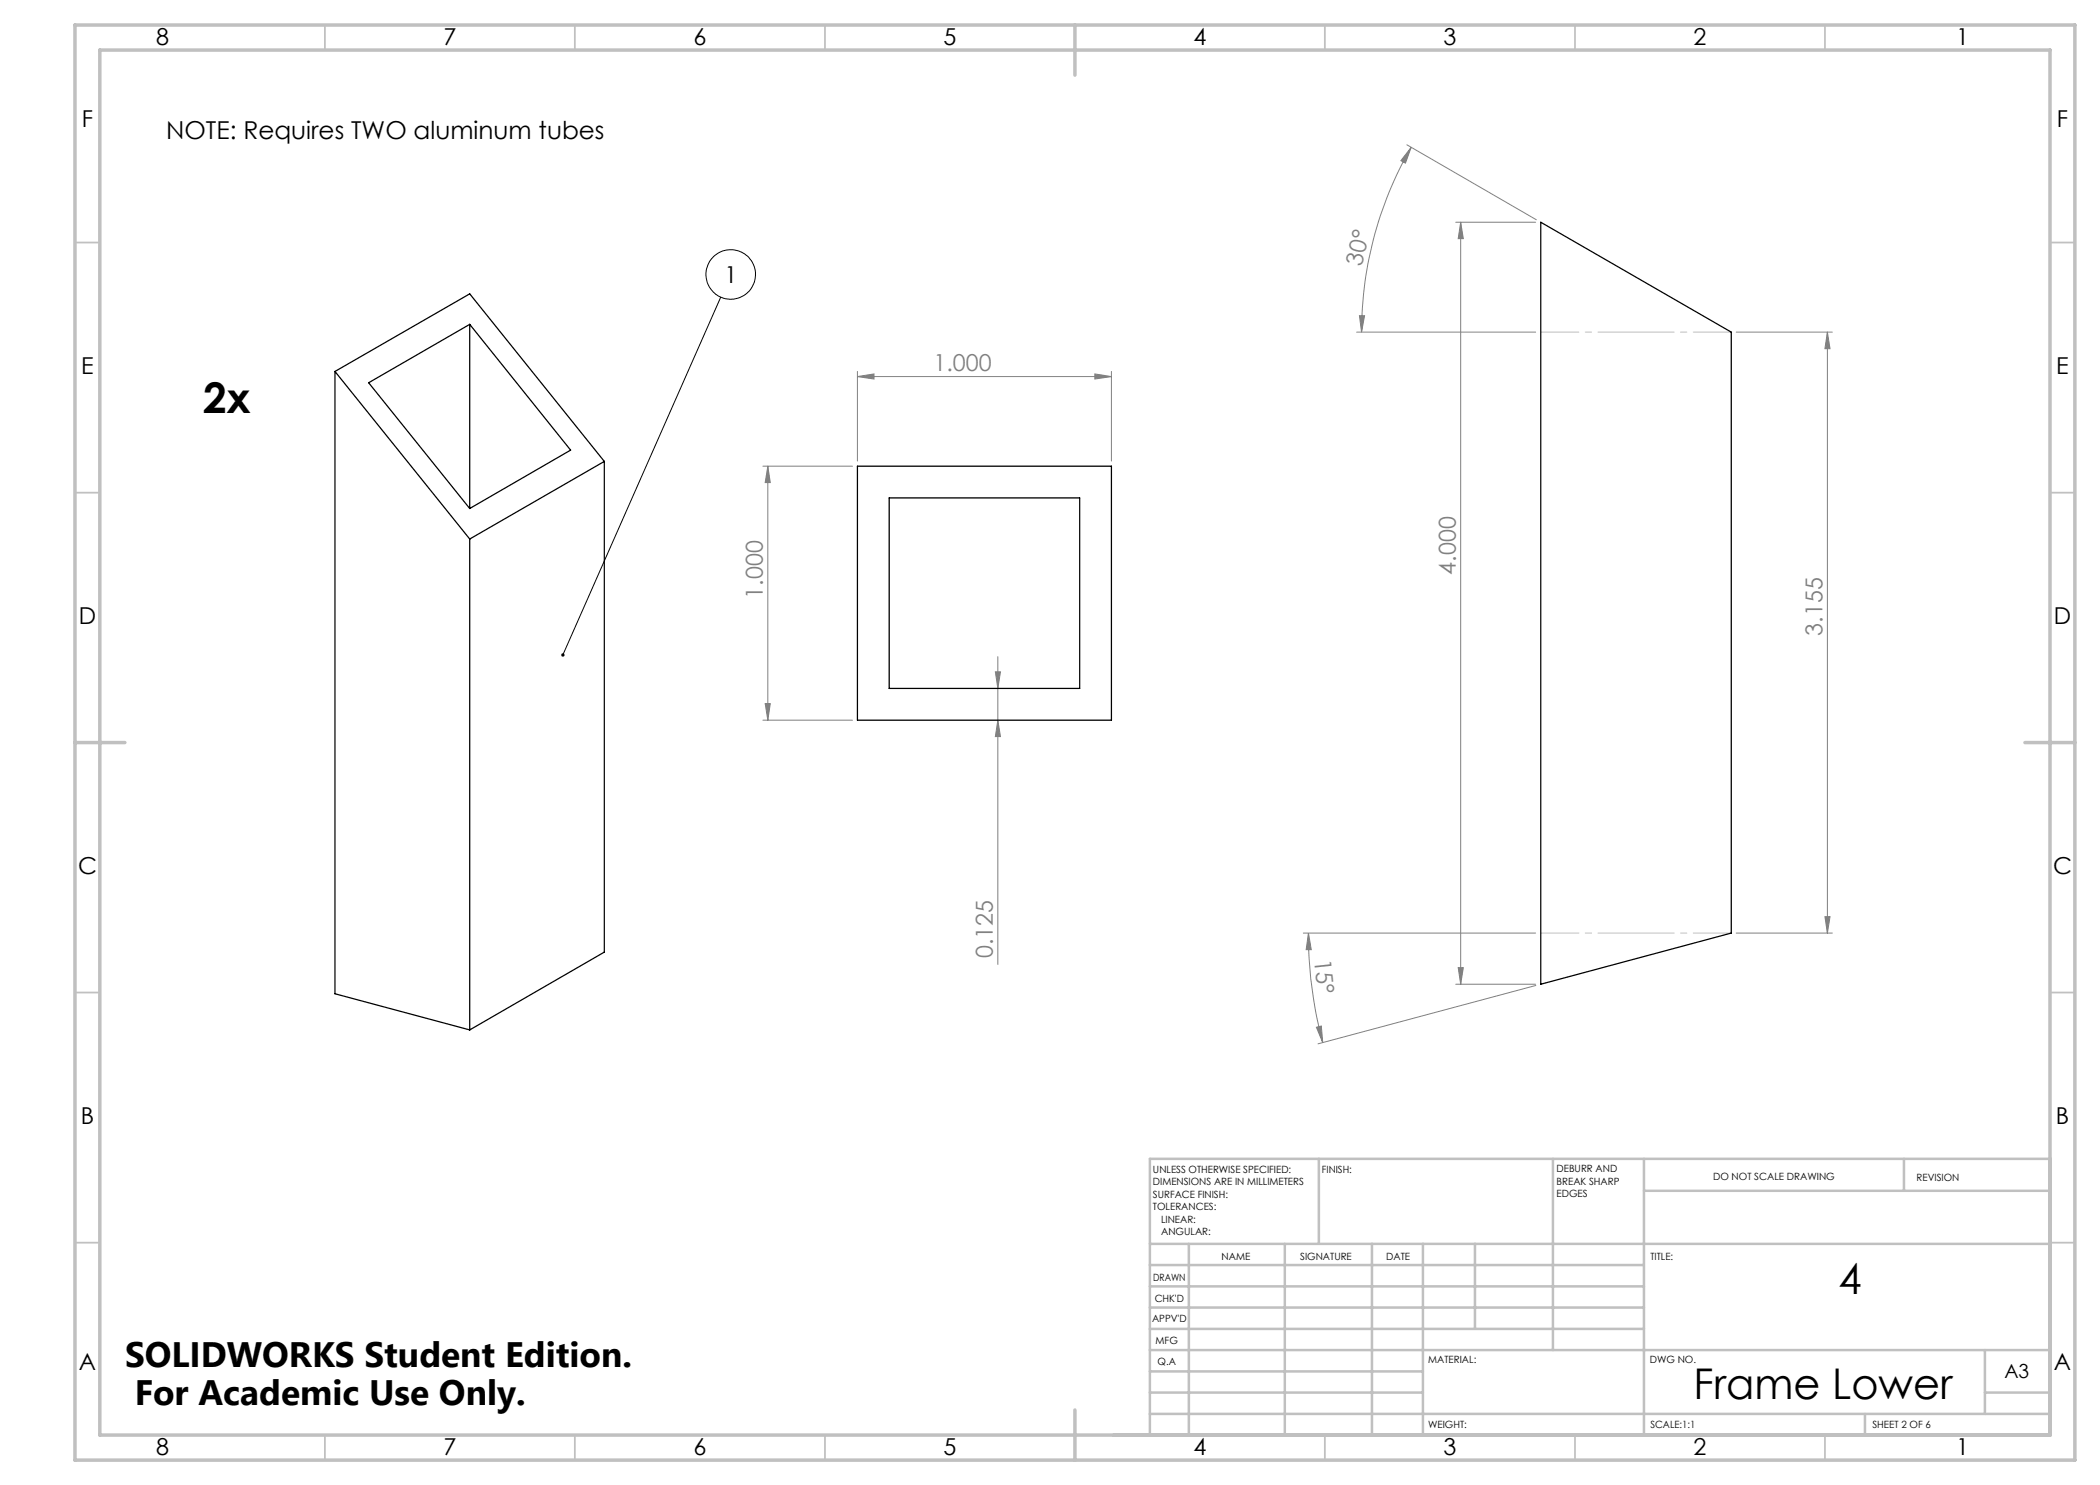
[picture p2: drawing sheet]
<svg xmlns="http://www.w3.org/2000/svg" width="420mm" height="297mm" viewBox="0 0 420 297" stroke-linecap="round" stroke-linejoin="round" font-family="sans-serif">
<g fill="none" stroke="#000" stroke-width=".2">
<path d="M144.1 59.4l-31.5 71.6"/>
<circle cx="146.2" cy="54.9" r="5"/>
</g>
<g fill="none" stroke="#808080" stroke-width=".2">
<path d="M281.4 29l25.9 15M282.2 29.5l-1.1 3.1-.9-.5zM282.2 29.5a73.7 73.7 0 0 0-9.9 36.9M291.1 44.4h16M292.1 44.4l.6 3.3h-1.1zM292.1 44.4v152.4M171.5 75.3l3.3-.5v1zM171.5 74.3v17.9M171.5 75.3h50.8M219 74.8l3.3 .5-3.3 .5zM222.3 74.3v17.9M271.3 66.4h35.8"/>
<path d="M271.9 63.1h1l-.6 3.3zM347.2 66.4h19.3M365.5 66.4v120.2M365.5 66.4l.5 3.3h-1zM152.6 93.2h17.9M153.6 93.2v50.8M153.6 93.2l.5 3.3h-1.1zM199.1 134.4h1l-.5 3.3zM199.6 131.3v61.6M152.6 144h17.9M153 140.7h1.1l-.5 3.3zM199.6 144l.5 3.3h-1z"/>
<path d="M260.7 186.6h46.4M261.7 186.6l.6 3.3h-1.1zM261.7 186.6a85.2 85.2 0 0 0 2.8 21.9M291.1 196.8h16M291.6 193.5h1.1l-.6 3.3zM307.2 197.1l-43.6 11.7M347.2 186.6h19.3M365 183.3h1l-.5 3.3zM263.3 205.5l1-.3 .2 3.3z"/>
</g>
<path d="M346.3 66.4h-38.1M346.3 186.6h-38.1" fill="none" stroke="#c0c0c0" stroke-width=".2" stroke-dasharray="15.2 1.3 1.3 1.3" stroke-dashoffset="7.6"/>
<g fill="none" stroke="#c0c0c0" stroke-width=".35">
<path d="M65 5v5M115 5v5M165 5v5M265 5v5M315 5v5M365 5v5M15 48.5h5M410 48.5h5M15 98.5h5M410 98.5h5M15 198.5h5M410 198.5h5"/>
<path d="M15 248.5h5M410 248.5h5M65 287v5M115 287v5M165 287v5M265 287v5M315 287v5M365 287v5"/>
</g>
<g fill="none" stroke="#c0c0c0" stroke-width=".5">
<path d="M263.8 231.8v17M310.6 231.8v38.2M328.8 231.8v55.2M328.8 238.2h81.2M380.8 231.8v6.4M410 231.8h-180v55.2M230 248.8h180M230 257.3h98.8M230 253h98.8M237.8 248.8v38.2M257 248.8v38.2M274.4 248.8v38.2"/>
<path d="M284.6 248.8v38.2M295 248.8v17M230 265.8h98.8M230 261.5h98.8M230 278.5h54.6M230 274.3h54.6M230 270h180M397 278.5h13M397 270v12.8M230 282.8h180M373 282.8v4.2"/>
</g>
<path d="M15 5h400v287h-400zM20 10h390v277h-390zM215 5v10M15 148.5h10M405 148.5h10M215 282v10" fill="none" stroke="#c0c0c0" stroke-width=".7"/>
<path d="M112.4 130.7a.33 .33 0 0 1 .5 .3 .33 .33 0 0 1-.5 .3l.2-.3-.2 .3-.1-.2z" fill="#000"/>
<g fill="#808080">
<path d="M282.2 29.5l-1.1 3.1-.9-.5zM271.9 63.1h1l-.6 3.3z"/>
<path d="M261.7 186.6l.6 3.3h-1.1zM263.3 205.5l1-.3 .2 3.3z"/>
<path d="M219 74.8l3.3 .5-3.3 .5zM171.5 75.3l3.3-.5v1z"/>
<path d="M365.5 66.4l.5 3.3h-1zM365 183.3h1l-.5 3.3zM153.6 93.2l.5 3.3h-1.1zM153 140.7h1.1l-.5 3.3zM199.1 134.4h1l-.5 3.3zM199.6 144l.5 3.3h-1z"/>
<path d="M292.1 44.4l.6 3.3h-1.1zM291.6 193.5h1.1l-.6 3.3z"/>
</g>
<path d="M308.2 44.4l38.1 22v120.2l-38.1 10.2zM67 74.3l26.9 33.5M67 74.3l26.9-15.5 27 33.5M67 74.3v124.5l26.9 7.2M93.9 64.9l-20.2 11.6 20.2 25.2M93.9 64.9l20.2 25.1-20.2 11.7M93.9 64.9v36.8M120.9 92.3l-27 15.5M120.9 92.3v98.1l-27 15.6M171.5 93.2h50.8v50.8h-50.8zM177.8 99.6h38.1v38.1h-38.1zM93.9 107.8v98.2" fill="none" stroke="#000" stroke-width=".25"/>
<g font-size="8.5">
<text x="40.6" y="82.7">2x</text>
<text x="367.7" y="258.8">4</text>
<text x="338.7" y="279.7">Frame Lower</text>
</g>
<g font-size="7.1">
<text x="25" y="273.3">SOLIDWORKS Student Edition.</text>
<text x="26.9" y="281">For Academic Use Only.</text>
</g>
<text font-size="4.9" x="33.2" y="27.8">NOTE: Requires TWO aluminum tubes</text>
<g font-size="4.7">
<text x="31.2" y="9">8</text>
<text x="88.7" y="9">7</text>
<text x="138.7" y="9">6</text>
<text x="188.7" y="9">5</text>
<text x="238.7" y="9">4</text>
<text x="288.7" y="9">3</text>
<text x="338.7" y="9">2</text>
<text x="391.2" y="9">1</text>
<text x="16.4" y="25.5">F</text>
<text x="411.4" y="25.5">F</text>
<text x="144.9" y="56.6">1</text>
<text x="16.3" y="74.7">E</text>
<text x="411.2" y="74.7">E</text>
<text x="15.8" y="124.7">D</text>
<text x="410.8" y="124.7">D</text>
<text x="15.6" y="174.7">C</text>
<text x="410.6" y="174.7">C</text>
<text x="16.2" y="224.7">B</text>
<text x="411.2" y="224.7">B</text>
<text x="15.8" y="274">A</text>
<text x="410.8" y="274">A</text>
<text x="31.2" y="291">8</text>
<text x="88.7" y="291">7</text>
<text x="138.7" y="291">6</text>
<text x="188.7" y="291">5</text>
<text x="238.7" y="291">4</text>
<text x="288.7" y="291">3</text>
<text x="338.7" y="291">2</text>
<text x="391.2" y="291">1</text>
</g>
<g font-size="4.7" fill="#808080">
<text x="272.4" y="53.3" transform="rotate(-77 272.4 53.3)">30°</text>
<text x="186.7" y="74.3">1.000</text>
<text x="152.6" y="119.7" transform="rotate(-90 152.6 119.7)">1.000</text>
<text x="291.1" y="114.9" transform="rotate(-90 291.1 114.9)">4.000</text>
<text x="364.5" y="127.1" transform="rotate(-90 364.5 127.1)">3.155</text>
<text x="198.6" y="191.6" transform="rotate(-90 198.6 191.6)">0.125</text>
<text x="262.8" y="191.9" transform="rotate(84 262.8 191.9)">15°</text>
</g>
<text font-size="3.9" x="400.9" y="275.5">A3</text>
<g font-size="2">
<text x="230.6" y="234.6">UNLESS OTHERWISE SPECIFIED:</text>
<text x="230.6" y="237.1">DIMENSIONS ARE IN MILLIMETERS</text>
<text x="230.6" y="239.6">SURFACE FINISH:</text>
<text x="264.4" y="234.6">FINISH:</text>
<text x="311.3" y="234.5">DEBURR AND</text>
<text x="311.3" y="237">BREAK SHARP</text>
<text x="311.3" y="239.5">EDGES</text>
<text x="342.6" y="236">DO NOT SCALE DRAWING</text>
<text x="383.3" y="236.2">REVISION</text>
<text x="230.6" y="242.1">TOLERANCES:</text>
<text x="232.2" y="244.6">LINEAR:</text>
<text x="232.2" y="247.1">ANGULAR:</text>
<text x="244.3" y="252">NAME</text>
<text x="260" y="251.9">SIGNATURE</text>
<text x="277.2" y="251.9">DATE</text>
<text x="330.1" y="251.9">TITLE:</text>
<text x="230.6" y="256.1">DRAWN</text>
<text x="230.9" y="260.3">CHK'D</text>
<text x="230.4" y="264.4">APPV'D</text>
<text x="231.1" y="268.8">MFG</text>
<text x="231.5" y="273">Q.A</text>
<text x="285.6" y="272.5">MATERIAL:</text>
<text x="330" y="272.5">DWG NO.</text>
<text x="285.6" y="285.5">WEIGHT:</text>
<text x="330.1" y="285.6">SCALE:1:1</text>
<text x="374.5" y="285.6">SHEET 2 OF 6</text>
</g>
</svg>
